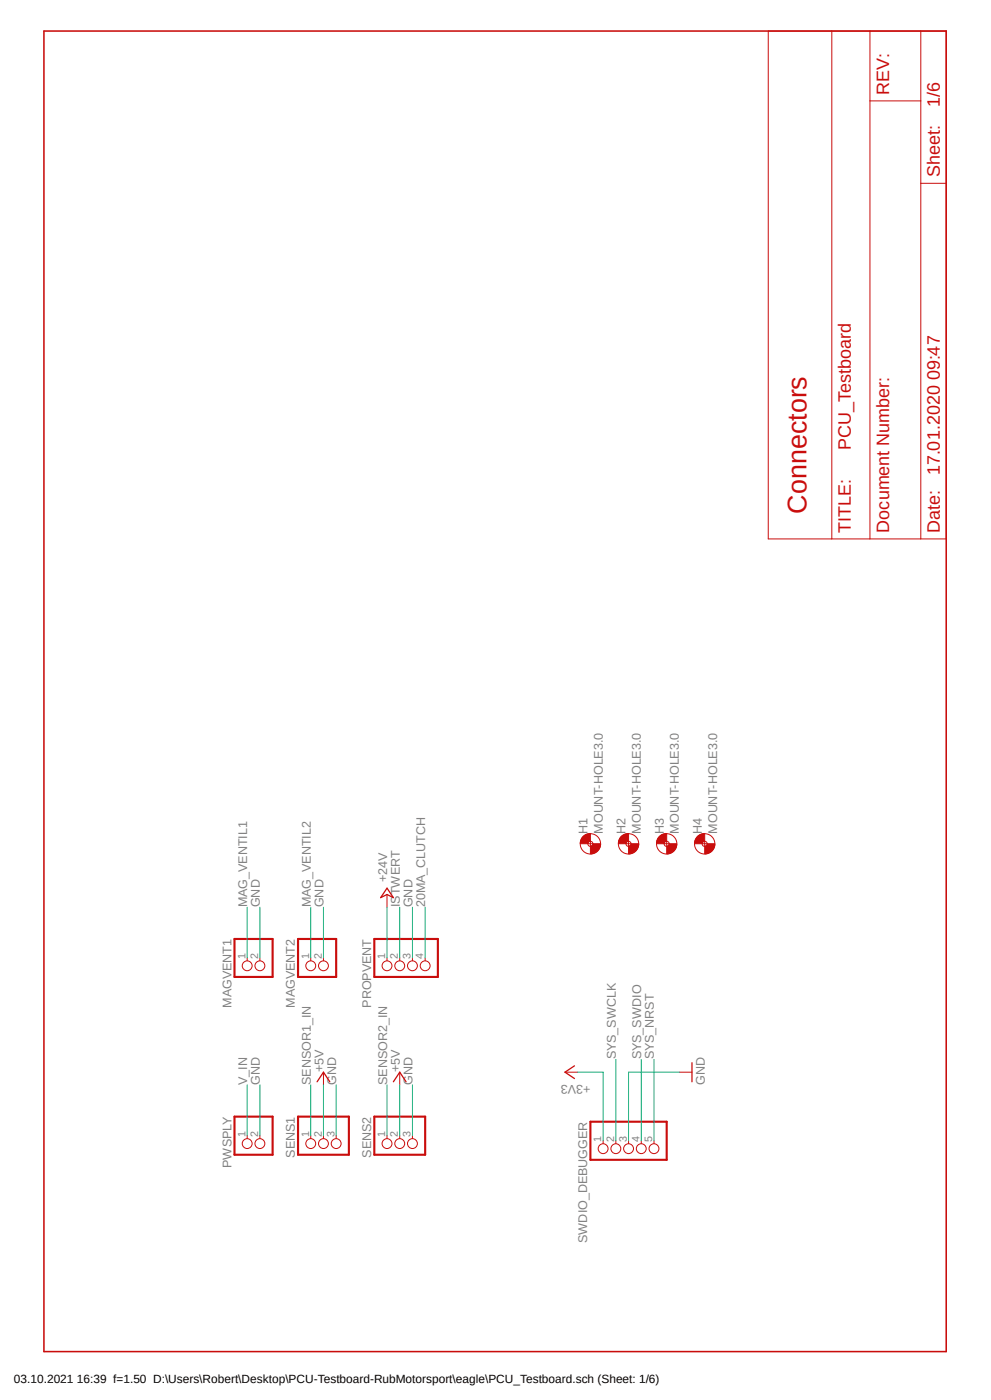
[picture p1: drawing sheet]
<svg xmlns="http://www.w3.org/2000/svg" width="297mm" height="420mm" viewBox="0 0 297 420" stroke-linecap="round" stroke-linejoin="round" font-family="sans-serif">
<path d="M12.7 8.8l271.7 397.5M284.4 8.8l-271.7 397.5" fill="none" stroke="#fff" stroke-width=".3"/>
<path d="M13.2 9.3h270.4v396.2h-270.4z" fill="none" stroke="#c90d0c" stroke-width=".47"/>
<g fill="none" stroke="#c90d0c" stroke-width=".3">
<path d="M230.3 9.3h53.3v152.4h-53.3zM249.3 9.3v152.4M260.7 9.3v152.4M276 9.3v152.4M260.7 30.3h15.3M276 55h7.6M116 268.4v3.8M74.1 287.4v.8M77.9 287.4v.8M93.1 287.4v.8M96.9 287.4v.8M116 287.4v.8"/>
<path d="M119.8 287.4v.8M123.6 287.4v.8M127.4 287.4v.8M96.9 321.6v3.9M119.8 321.6v3.9M169.3 321.6h3.8M203.6 321.6h3.8M74.1 340.7v.8M77.9 340.7v.8M93.1 340.7v.8M96.9 340.7v.8M100.8 340.7v.8"/>
<path d="M116 340.7v.8M119.8 340.7v.8M123.6 340.7v.8M180.8 342.2v.9M184.6 342.2v.9M188.4 342.2v.9M192.2 342.2v.9M196 342.2v.9"/>
<circle cx="74.1" cy="289.7" r="1.48"/>
<circle cx="77.9" cy="289.7" r="1.48"/>
<circle cx="93.1" cy="289.7" r="1.48"/>
<circle cx="96.9" cy="289.7" r="1.48"/>
<circle cx="116" cy="289.7" r="1.48"/>
<circle cx="119.8" cy="289.7" r="1.48"/>
<circle cx="123.6" cy="289.7" r="1.48"/>
<circle cx="127.4" cy="289.7" r="1.48"/>
<circle cx="74.1" cy="343.1" r="1.48"/>
<circle cx="77.9" cy="343.1" r="1.48"/>
<circle cx="93.1" cy="343.1" r="1.48"/>
<circle cx="96.9" cy="343.1" r="1.48"/>
<circle cx="100.8" cy="343.1" r="1.48"/>
<circle cx="116" cy="343.1" r="1.48"/>
<circle cx="119.8" cy="343.1" r="1.48"/>
<circle cx="123.6" cy="343.1" r="1.48"/>
<circle cx="180.8" cy="344.6" r="1.48"/>
<circle cx="184.6" cy="344.6" r="1.48"/>
<circle cx="188.4" cy="344.6" r="1.48"/>
<circle cx="192.2" cy="344.6" r="1.48"/>
<circle cx="196" cy="344.6" r="1.48"/>
</g>
<path d="M70.3 281.7h11.4v11.4h-11.4zM89.3 281.7h11.5v11.4h-11.5zM112.2 281.7h19v11.4h-19zM70.3 335h11.4v11.4h-11.4zM89.3 335h15.3v11.4h-15.3zM112.2 335h15.2v11.4h-15.2zM177 336.5h22.8v11.4h-22.8z" fill="none" stroke="#c90d0c" stroke-width=".64"/>
<path d="M116 266.4l1.9 2.9-1.9-.9-1.9 .9zM172.2 319.7l-2.9 1.9 2.9 2M207.4 318.8v5.7M95 324.5l1.9-2.9 1.9 2.9M117.9 324.5l1.9-2.9 1.9 2.9" fill="none" stroke="#c90d0c" stroke-width=".38"/>
<path d="M174.8 250.9a2.88 2.88 0 0 1 2.2-.8v2.2a.73 .73 0 0 0-.8 .8h-2.3a2.88 2.88 0 0 1 .9-2.2z" fill-rule="evenodd" fill="#c90d0c"/>
<path d="M174.8 250.9a2.88 2.88 0 0 1 2.2-.8v2.2a.73 .73 0 0 0-.8 .8h-2.3a2.88 2.88 0 0 1 .9-2.2z" fill="none" stroke="#c90d0c" stroke-width=".3"/>
<path d="M177 253.9l.5-.3 .2-.5h2.3a3 3 0 0 1-3 3.1z" fill-rule="evenodd" fill="#c90d0c"/>
<g fill="none" stroke="#c90d0c" stroke-width=".3">
<path d="M176.2 253.1h1.5M177 253.9l.5-.3 .2-.5h2.3a3 3 0 0 1-3 3.1zM177 252.3v1.6"/>
<circle cx="177" cy="253.2" r="3.1"/>
<circle cx="177" cy="253.2" r=".76"/>
</g>
<path d="M186.2 250.9a2.88 2.88 0 0 1 2.2-.8v2.2a.73 .73 0 0 0-.8 .8h-2.3a2.88 2.88 0 0 1 .9-2.2z" fill-rule="evenodd" fill="#c90d0c"/>
<path d="M186.2 250.9a2.88 2.88 0 0 1 2.2-.8v2.2a.73 .73 0 0 0-.8 .8h-2.3a2.88 2.88 0 0 1 .9-2.2z" fill="none" stroke="#c90d0c" stroke-width=".3"/>
<path d="M188.4 253.9l.5-.3 .2-.5h2.3a3 3 0 0 1-3 3.1z" fill-rule="evenodd" fill="#c90d0c"/>
<g fill="none" stroke="#c90d0c" stroke-width=".3">
<path d="M187.6 253.1h1.5M188.4 252.3v1.6M188.4 253.9l.5-.3 .2-.5h2.3a3 3 0 0 1-3 3.1z"/>
<circle cx="188.4" cy="253.2" r="3.1"/>
<circle cx="188.4" cy="253.2" r=".76"/>
</g>
<path d="M197.6 250.9a2.88 2.88 0 0 1 2.2-.8v2.2a.73 .73 0 0 0-.7 .8h-2.3a2.88 2.88 0 0 1 .8-2.2z" fill-rule="evenodd" fill="#c90d0c"/>
<path d="M197.6 250.9a2.88 2.88 0 0 1 2.2-.8v2.2a.73 .73 0 0 0-.7 .8h-2.3a2.88 2.88 0 0 1 .8-2.2z" fill="none" stroke="#c90d0c" stroke-width=".3"/>
<path d="M200.5 253.1h2.3a2.97 2.97 0 0 1-3 3.1v-2.3l.5-.3z" fill-rule="evenodd" fill="#c90d0c"/>
<g fill="none" stroke="#c90d0c" stroke-width=".3">
<path d="M199.1 253.1h1.4M199.8 252.3v1.6M200.5 253.1h2.3a2.97 2.97 0 0 1-3 3.1v-2.3l.5-.3z"/>
<circle cx="199.8" cy="253.2" r="3.1"/>
<circle cx="199.8" cy="253.2" r=".76"/>
</g>
<path d="M209 250.9a2.87 2.87 0 0 1 2.2-.8v2.2l-.5 .3-.3 .5h-2.2a3.2 3.2 0 0 1 .8-2.2z" fill-rule="evenodd" fill="#c90d0c"/>
<path d="M209 250.9a2.87 2.87 0 0 1 2.2-.8v2.2l-.5 .3-.3 .5h-2.2a3.2 3.2 0 0 1 .8-2.2z" fill="none" stroke="#c90d0c" stroke-width=".3"/>
<path d="M211.2 253.9l.6-.3 .2-.5h2.2a2.97 2.97 0 0 1-3 3.1z" fill-rule="evenodd" fill="#c90d0c"/>
<g fill="none" stroke="#c90d0c" stroke-width=".3">
<path d="M210.4 253.1h1.6M211.2 253.9l.6-.3 .2-.5h2.2a2.97 2.97 0 0 1-3 3.1zM211.2 252.3v1.6"/>
<circle cx="211.2" cy="253.2" r="3.1"/>
<circle cx="211.2" cy="253.2" r=".76"/>
</g>
<g fill="none" stroke="#0dab76" stroke-width=".3">
<path d="M74.1 272.2v15.2M77.9 272.2v15.2M93.1 272.2v15.2M96.9 272.2v15.2M116 272.2v15.2M119.8 272.2v15.2M123.6 272.2v15.2M127.4 272.2v15.2M184.6 317.8v24.4M192.2 317.8v24.4M196 317.8v24.4M74.1 325.5v15.2"/>
<path d="M77.9 325.5v15.2M93.1 325.5v15.2M96.9 325.5v15.2M100.8 325.5v15.2M116 325.5v15.2M119.8 325.5v15.2M123.6 325.5v15.2M173.1 321.6h7.7v20.6M203.6 321.6h-15.2v20.6"/>
</g>
<text font-size="8" fill="#c90d0c" x="241.7" y="154" transform="rotate(-90 241.7 154)">Connectors</text>
<g font-size="5.4" fill="#c90d0c">
<text x="266.4" y="28.4" transform="rotate(-90 266.4 28.4)">REV:</text>
<text x="281.7" y="32.2" transform="rotate(-90 281.7 32.2)">1/6</text>
<text x="281.7" y="53.1" transform="rotate(-90 281.7 53.1)">Sheet:</text>
<text x="255" y="135" transform="rotate(-90 255 135)">PCU_Testboard</text>
<text x="281.7" y="142.6" transform="rotate(-90 281.7 142.6)">17.01.2020 09:47</text>
<text x="255" y="159.8" transform="rotate(-90 255 159.8)">TITLE:</text>
<text x="266.4" y="159.8" transform="rotate(-90 266.4 159.8)">Document Number:</text>
<text x="281.7" y="159.8" transform="rotate(-90 281.7 159.8)">Date:</text>
</g>
<g font-size="3.8" fill="#808080">
<text x="176.1" y="250.1" transform="rotate(-90 176.1 250.1)">H1</text>
<text x="180.6" y="250.1" transform="rotate(-90 180.6 250.1)">MOUNT-HOLE3.0</text>
<text x="187.5" y="250.1" transform="rotate(-90 187.5 250.1)">H2</text>
<text x="192.1" y="250.1" transform="rotate(-90 192.1 250.1)">MOUNT-HOLE3.0</text>
<text x="198.9" y="250.1" transform="rotate(-90 198.9 250.1)">H3</text>
<text x="203.5" y="250.1" transform="rotate(-90 203.5 250.1)">MOUNT-HOLE3.0</text>
<text x="210.4" y="250.1" transform="rotate(-90 210.4 250.1)">H4</text>
<text x="214.9" y="250.1" transform="rotate(-90 214.9 250.1)">MOUNT-HOLE3.0</text>
<text x="116" y="264.5" transform="rotate(-90 116 264.5)">+24V</text>
<text x="74.1" y="272.2" transform="rotate(-90 74.1 272.2)">MAG_VENTIL1</text>
<text x="77.9" y="272.2" transform="rotate(-90 77.9 272.2)">GND</text>
<text x="93.1" y="272.2" transform="rotate(-90 93.1 272.2)">MAG_VENTIL2</text>
<text x="96.9" y="272.2" transform="rotate(-90 96.9 272.2)">GND</text>
<text x="119.8" y="272.2" transform="rotate(-90 119.8 272.2)">ISTWERT</text>
<text x="123.6" y="272.2" transform="rotate(-90 123.6 272.2)">GND</text>
<text x="127.4" y="272.2" transform="rotate(-90 127.4 272.2)">20MA_CLUTCH</text>
<text x="69.3" y="302.3" transform="rotate(-90 69.3 302.3)">MAGVENT1</text>
<text x="88.4" y="302.3" transform="rotate(-90 88.4 302.3)">MAGVENT2</text>
<text x="111.2" y="302.3" transform="rotate(-90 111.2 302.3)">PROPVENT</text>
<text x="184.6" y="317.8" transform="rotate(-90 184.6 317.8)">SYS_SWCLK</text>
<text x="192.2" y="317.8" transform="rotate(-90 192.2 317.8)">SYS_SWDIO</text>
<text x="196" y="317.8" transform="rotate(-90 196 317.8)">SYS_NRST</text>
<text x="96.9" y="321.6" transform="rotate(-90 96.9 321.6)">+5V</text>
<text x="119.8" y="321.6" transform="rotate(-90 119.8 321.6)">+5V</text>
<text x="74.1" y="325.5" transform="rotate(-90 74.1 325.5)">V_IN</text>
<text x="77.9" y="325.5" transform="rotate(-90 77.9 325.5)">GND</text>
<text x="93.1" y="325.5" transform="rotate(-90 93.1 325.5)">SENSOR1_IN</text>
<text x="100.8" y="325.5" transform="rotate(-90 100.8 325.5)">GND</text>
<text x="116" y="325.5" transform="rotate(-90 116 325.5)">SENSOR2_IN</text>
<text x="123.6" y="325.5" transform="rotate(-90 123.6 325.5)">GND</text>
<text x="177" y="325.5" transform="rotate(-180 177 325.5)">+3V3</text>
<text x="211.2" y="325.5" transform="rotate(-90 211.2 325.5)">GND</text>
<text x="88.4" y="347.3" transform="rotate(-90 88.4 347.3)">SENS1</text>
<text x="111.2" y="347.3" transform="rotate(-90 111.2 347.3)">SENS2</text>
<text x="69.3" y="350.5" transform="rotate(-90 69.3 350.5)">PWSPLY</text>
<text x="176" y="373" transform="rotate(-90 176 373)">SWDIO_DEBUGGER</text>
</g>
<text font-size="3.6" x="4.2" y="415">03.10.2021 16:39 f=1.50 D:\Users\Robert\Desktop\PCU-Testboard-RubMotorsport\eagle\PCU_Testboard.sch (Sheet: 1/6)</text>
<g font-size="3.2" fill="#808080">
<text x="73.6" y="287.7" transform="rotate(-90 73.6 287.7)">1</text>
<text x="77.4" y="287.7" transform="rotate(-90 77.4 287.7)">2</text>
<text x="92.6" y="287.7" transform="rotate(-90 92.6 287.7)">1</text>
<text x="96.4" y="287.7" transform="rotate(-90 96.4 287.7)">2</text>
<text x="115.4" y="287.7" transform="rotate(-90 115.4 287.7)">1</text>
<text x="119.3" y="287.7" transform="rotate(-90 119.3 287.7)">2</text>
<text x="123.1" y="287.7" transform="rotate(-90 123.1 287.7)">3</text>
<text x="126.9" y="287.7" transform="rotate(-90 126.9 287.7)">4</text>
<text x="73.6" y="341" transform="rotate(-90 73.6 341)">1</text>
<text x="77.4" y="341" transform="rotate(-90 77.4 341)">2</text>
<text x="92.6" y="341" transform="rotate(-90 92.6 341)">1</text>
<text x="96.4" y="341" transform="rotate(-90 96.4 341)">2</text>
<text x="100.2" y="341" transform="rotate(-90 100.2 341)">3</text>
<text x="115.4" y="341" transform="rotate(-90 115.4 341)">1</text>
<text x="119.3" y="341" transform="rotate(-90 119.3 341)">2</text>
<text x="123.1" y="341" transform="rotate(-90 123.1 341)">3</text>
<text x="180.2" y="342.5" transform="rotate(-90 180.2 342.5)">1</text>
<text x="184" y="342.5" transform="rotate(-90 184 342.5)">2</text>
<text x="187.8" y="342.5" transform="rotate(-90 187.8 342.5)">3</text>
<text x="191.6" y="342.5" transform="rotate(-90 191.6 342.5)">4</text>
<text x="195.5" y="342.5" transform="rotate(-90 195.5 342.5)">5</text>
</g>
</svg>
